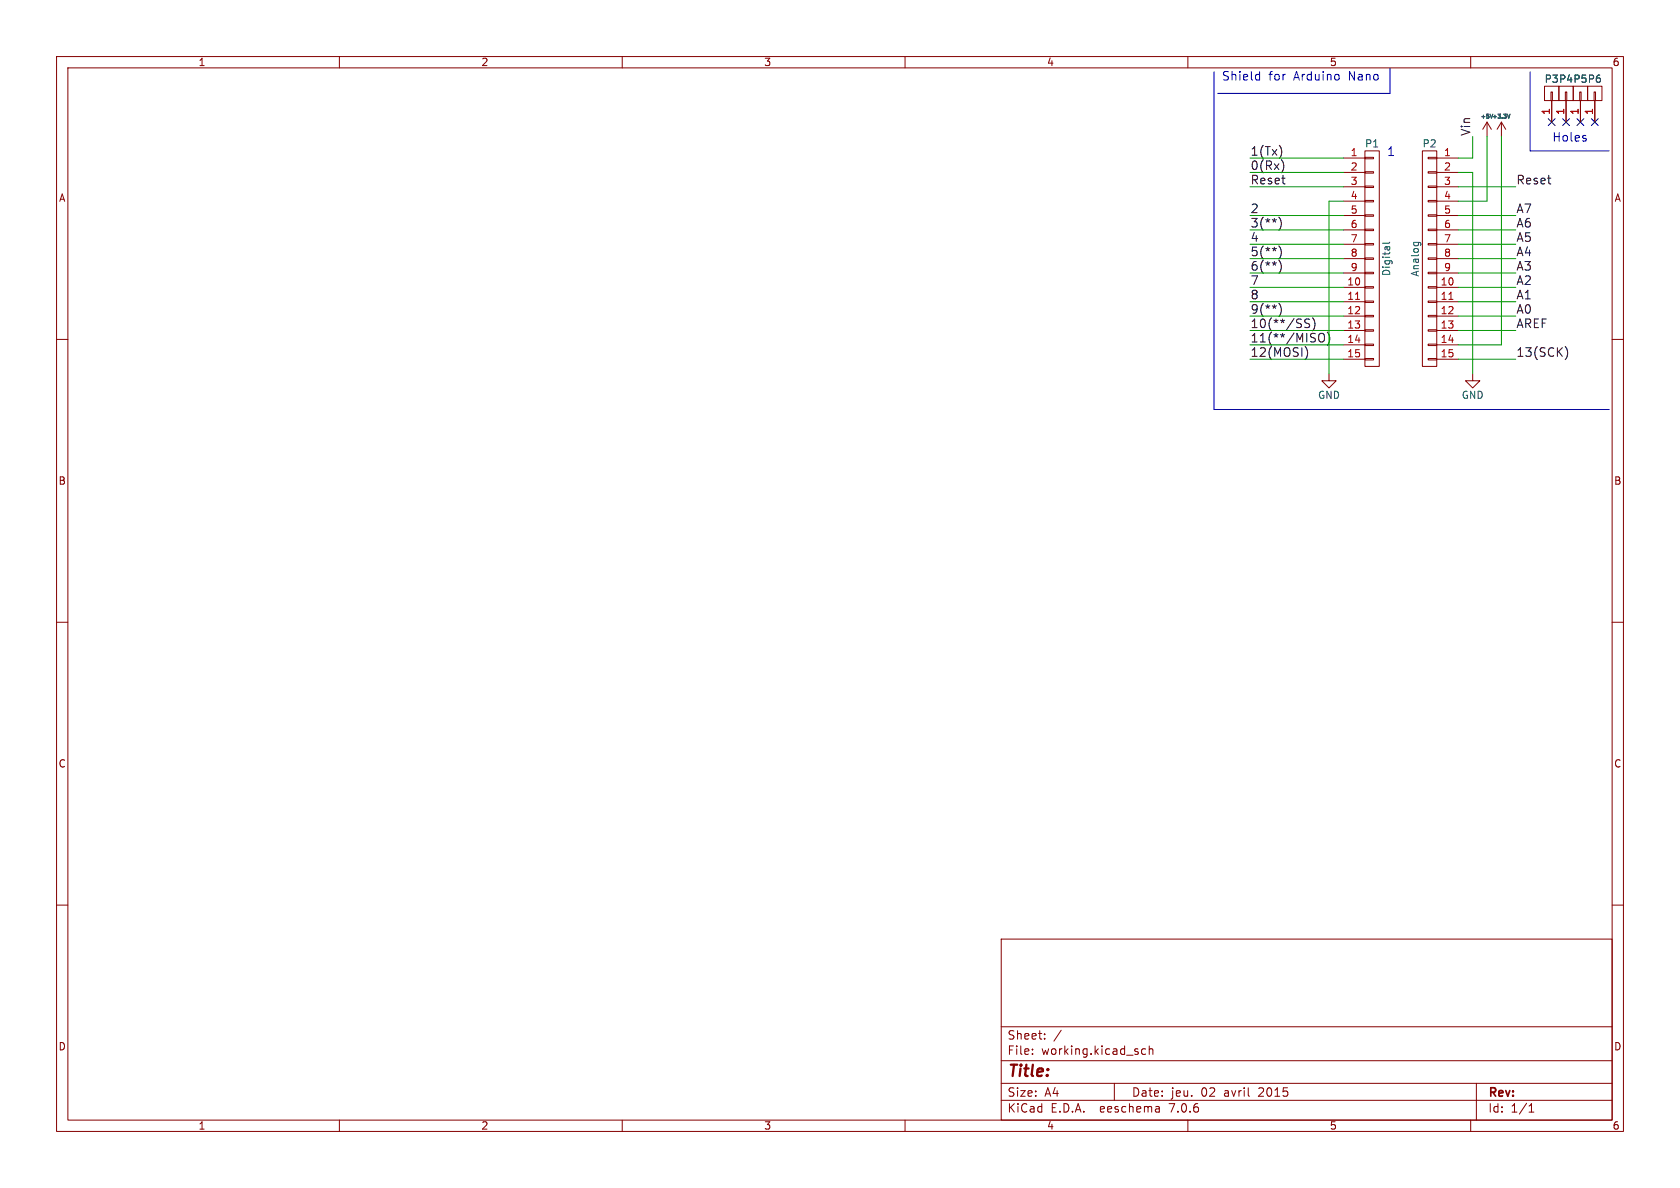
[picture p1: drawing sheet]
<svg xmlns="http://www.w3.org/2000/svg" width="297mm" height="210mm" viewBox="0 0 297 210" stroke-linecap="round" stroke-linejoin="round" font-family="sans-serif">
<g fill="none" stroke="#840000" stroke-width=".18">
<path d="M10 10h277v190h-277zM12 12h273v186h-273zM60 10v2M110 10v2M160 10v2M210 10v2M260 10v2M273 15.2h2.6v2.6h-2.6zM274.2 16.3h.2v1.5h-.2zM274.3 17.8v3.8M275.6 15.2h2.5v2.6h-2.5zM276.7 16.3h.3v1.5h-.3z"/>
<path d="M276.9 17.8v3.8M278.1 15.2h2.6v2.6h-2.6zM279.3 16.3h.2v1.5h-.2zM279.4 17.8v3.8M280.7 15.2h2.5v2.6h-2.5zM281.8 16.3h.3v1.5h-.3zM281.9 17.8v3.8M237.5 27.9h3.8M237.5 30.5h3.8M237.5 33h3.8M237.5 35.6h3.8M237.5 38.1h3.8"/>
<path d="M241.3 38h1.5v.2h-1.5zM241.3 35.4h1.5v.3h-1.5zM241.3 32.9h1.5v.2h-1.5zM241.3 30.4h1.5v.2h-1.5zM241.3 27.8h1.5v.3h-1.5zM241.3 26.7h2.5v38.1h-2.5zM251.5 26.7h2.5v38.1h-2.5zM252.5 38h1.5v.2h-1.5zM252.5 35.4h1.5v.3h-1.5zM252.5 32.9h1.5v.2h-1.5zM252.5 30.4h1.5v.2h-1.5zM252.5 27.8h1.5v.3h-1.5z"/>
<path d="M254 27.9h3.8M254 30.5h3.8M254 33h3.8M254 35.6h3.8M254 38.1h3.8M262.9 21.6l-.8 1.3M262.9 21.6v2.5M262.9 21.6l.8 1.3M265.4 21.6l-.7 1.3M265.4 21.6v2.5M265.4 21.6l.8 1.3M10 60h2"/>
<path d="M237.5 50.8h3.8M237.5 53.3h3.8M237.5 55.9h3.8M237.5 58.4h3.8M237.5 40.6h3.8M237.5 43.2h3.8M237.5 45.7h3.8M237.5 48.3h3.8M241.3 58.3h1.5v.2h-1.5zM241.3 55.8h1.5v.2h-1.5zM241.3 53.2h1.5v.3h-1.5zM241.3 50.7h1.5v.2h-1.5z"/>
<path d="M241.3 48.1h1.5v.3h-1.5zM241.3 45.6h1.5v.2h-1.5zM241.3 43.1h1.5v.2h-1.5zM241.3 40.5h1.5v.3h-1.5zM252.5 58.3h1.5v.2h-1.5zM252.5 55.8h1.5v.2h-1.5zM252.5 53.2h1.5v.3h-1.5zM252.5 50.7h1.5v.2h-1.5zM252.5 48.1h1.5v.3h-1.5zM252.5 45.6h1.5v.2h-1.5zM252.5 43.1h1.5v.2h-1.5zM252.5 40.5h1.5v.3h-1.5z"/>
<path d="M254 50.8h3.8M254 53.3h3.8M254 55.9h3.8M254 58.4h3.8M254 40.6h3.8M254 43.2h3.8M254 45.7h3.8M254 48.3h3.8M285 60h2M234.9 66v1.3h1.3l-1.3 1.3-1.2-1.3h1.2M237.5 61h3.8M237.5 63.5h3.8"/>
<path d="M241.3 63.4h1.5v.2h-1.5zM241.3 60.8h1.5v.3h-1.5zM252.5 63.4h1.5v.2h-1.5zM252.5 60.8h1.5v.3h-1.5zM254 61h3.8M254 63.5h3.8M260.3 66v1.3h1.3l-1.3 1.3-1.2-1.3h1.2M10 110h2M285 110h2M10 160h2M285 160h2M177 166h108v32h-108z"/>
<path d="M60 198v2M110 198v2M160 198v2M177 194.5h108M177 191.5h108M177 187.5h108M177 181.5h108M182.5 186.3v.1M182.5 185.5v.1M184.7 183.6v.1M184.7 182.8v.1M187.6 182.1l-1.3 2"/>
<path d="M197 191.5v3M202.5 185.5l-.4-.1-.3 .3v.4l.2 .2h.5M203.2 185.5l.2-.1 .3 .1 .1 .9M203.2 184.9v1.5M204.9 195.7l.1 .9M205 196.5l-.2 .1M205 196h-.2M210 198v2M260 198v2M261 191.5v6.5M270.3 196.6h.9M270.3 195.5l.4-.4v1.5"/>
</g>
<path d="M239.6 52.9h.8M256.1 52.9h.8" fill="none" stroke="#a90000" stroke-width=".18"/>
<path d="M266.5 20.2l.2 .7 .3-.7M245.7 42.8l-.2 .2h-1.1M249.9 42.8h1.1l.2 .3M250 42.8l-.1 .4M250.7 42.8l.1 .4" fill="none" stroke="#006464" stroke-width=".18"/>
<path d="M226.1 38.4a1.75 1.75 0 0 1 0 2.3M226.5 26.3v1.1M226.7 28.5l.3 .7-.3 1.1M226.1 43.5a1.75 1.75 0 0 1 0 2.3M226.1 46a1.75 1.75 0 0 1 0 2.3M226.1 53.6a1.77 1.77 0 0 1 .1 2.3M231.5 56.5l-.6-.1-.2 .3 .1 .3 .7 .3v.5l-.3 .1-.5-.1M232 56.2a1.77 1.77 0 0 1 .1 2.2M233.2 59.1a.51 .51 0 0 1 .6-.2 .51 .51 0 0 1 .3 .5v.5a.51 .51 0 0 1-.5 .6 .51 .51 0 0 1-.5-.6zM234.7 58.7a1.75 1.75 0 0 1 0 2.3M231 61.7a1.78 1.78 0 0 1-.3 1.9M276.7 61.3a1.74 1.74 0 0 1 0 2.3" fill="none" stroke="#0f0f0f" stroke-width=".18"/>
<path d="M214.6 12.7v59.7h69.9M222.2 13.1l.5 .1M222.7 12.6v1.6M222.7 14.1l-.5 .1M236.7 13.3v.7M245.7 12.1v4.4h-30.4M270.5 12.7v14h14M280.4 24.5v.4" fill="none" stroke="#0000c2" stroke-width=".18"/>
<g fill="none" stroke="#009600" stroke-width=".18">
<path d="M221 38.1h16.5M221 33h16.5M221 27.9h16.5M221 30.5h16.5M237.5 35.6h-2.6v30.4M257.8 38.1h10.2M257.8 33h10.2M257.8 30.5h2.5v35.5M260.3 24.1v3.8h-2.5M262.9 24.1v11.5h-5.1M265.4 24.1v36.9h-7.6M221 43.2h16.5"/>
<path d="M221 40.6h16.5M221 45.7h16.5M221 55.9h16.5M221 48.3h16.5M221 53.3h16.5M221 58.4h16.5M221 50.8h16.5M257.8 43.2h10.2M257.8 40.6h10.2M257.8 45.7h10.2M257.8 55.9h10.2M257.8 48.3h10.2"/>
<path d="M257.8 53.3h10.2M257.8 58.4h10.2M257.8 50.8h10.2M221 63.5h16.5M221 61h16.5M257.8 63.5h10.2"/>
</g>
<path d="M273.7 21l1.2 1.2M274.9 21l-1.2 1.2M276.3 21l1.2 1.2M277.5 21l-1.2 1.2M278.8 21l1.2 1.2M280 21l-1.2 1.2M281.3 21l1.2 1.2M282.5 21l-1.2 1.2" fill="none" stroke="#000084" stroke-width=".18"/>
<text font-size="2.8" fill="#840000" x="178" y="190.9">Title:</text>
<g font-size="2.1" fill="#0000c2">
<text x="215.9" y="14.4">Shield</text>
<text x="224.3" y="14.4">for</text>
<text x="228.8" y="14.4">Arduino</text>
<text x="238.6" y="14.4">Nano</text>
<text x="245.1" y="27.7">1</text>
<text x="274.3" y="25.2">Holes</text>
</g>
<g font-size="2.1" fill="#0f0f0f">
<text x="221" y="27.6">1(Tx)</text>
<text x="260" y="24.1" transform="rotate(-90 260 24.1)">Vin</text>
<text x="221" y="30.2">0(Rx)</text>
<text x="221" y="32.7">Reset</text>
<text x="268" y="32.7">Reset</text>
<text x="221" y="40.3">3(**)</text>
<text x="221" y="37.8">2</text>
<text x="268" y="40.3">A6</text>
<text x="268" y="37.8">A7</text>
<text x="221" y="45.4">5(**)</text>
<text x="221" y="42.9">4</text>
<text x="221" y="47.9">6(**)</text>
<text x="268" y="47.9">A3</text>
<text x="268" y="45.4">A4</text>
<text x="268" y="42.9">A5</text>
<text x="221" y="50.5">7</text>
<text x="221" y="53">8</text>
<text x="268" y="53">A1</text>
<text x="268" y="50.5">A2</text>
<text x="221" y="55.6">9(**)</text>
<text x="221" y="58.1">10(**/SS)</text>
<text x="268" y="55.6">A0</text>
<text x="268" y="58.1">AREF</text>
<text x="221" y="63.2">12(MOSI)</text>
<text x="221" y="60.6">11(**/MISO)</text>
<text x="268" y="63.2">13(SCK)</text>
</g>
<g font-size="2.1" fill="#840000">
<text x="178" y="184">Sheet:</text>
<text x="178" y="186.7">File:</text>
<text x="184.1" y="186.7">working.kicad_sch</text>
<text x="178" y="196.9">KiCad</text>
<text x="178" y="194.1">Size:</text>
<text x="184.7" y="194.1">A4</text>
<text x="185.7" y="196.9">E.D.A.</text>
<text x="194.6" y="196.9">eeschema</text>
<text x="200" y="194.1">Date:</text>
<text x="207" y="196.9">7.0.6</text>
<text x="207" y="194.1">jeu.</text>
<text x="212.4" y="194.1">02</text>
<text x="216.5" y="194.1">avril</text>
<text x="222.8" y="194.1">2015</text>
<text x="263" y="194.3">Rev:</text>
<text x="263" y="196.9">Id:</text>
<text x="267.1" y="196.9">1/1</text>
</g>
<g font-size="1.8" fill="#840000">
<text x="35" y="11.9">1</text>
<text x="85" y="11.9">2</text>
<text x="135" y="11.9">3</text>
<text x="185" y="11.9">4</text>
<text x="235" y="11.9">5</text>
<text x="285" y="11.9">6</text>
<text x="10.3" y="35.9">A</text>
<text x="285.3" y="35.9">A</text>
<text x="10.3" y="85.9">B</text>
<text x="285.3" y="85.9">B</text>
<text x="10.3" y="135.9">C</text>
<text x="285.3" y="135.9">C</text>
<text x="10.3" y="185.9">D</text>
<text x="285.3" y="185.9">D</text>
<text x="35" y="199.9">1</text>
<text x="85" y="199.9">2</text>
<text x="135" y="199.9">3</text>
<text x="185" y="199.9">4</text>
<text x="235" y="199.9">5</text>
<text x="285" y="199.9">6</text>
</g>
<g font-size="1.8" fill="#006464">
<text x="273" y="14.8">P3 P4 P5 P6</text>
<text x="241.2" y="26.3">P1</text>
<text x="251.4" y="26.3">P2</text>
<text x="246" y="48.9" transform="rotate(-90 246 48.9)">Digital</text>
<text x="251.1" y="49" transform="rotate(-90 251.1 49)">Analog</text>
<text x="232.9" y="70.7">GND</text>
<text x="258.3" y="70.7">GND</text>
</g>
<g font-size="1.8" fill="#a90000">
<text x="274.1" y="20.4" transform="rotate(-90 274.1 20.4)">1</text>
<text x="276.6" y="20.4" transform="rotate(-90 276.6 20.4)">1</text>
<text x="279.1" y="20.4" transform="rotate(-90 279.1 20.4)">1</text>
<text x="281.7" y="20.4" transform="rotate(-90 281.7 20.4)">1</text>
<text x="238.7" y="27.7">1</text>
<text x="255.2" y="27.7">1</text>
<text x="238.7" y="30.2">2</text>
<text x="238.7" y="32.8">3</text>
<text x="238.7" y="35.3">4</text>
<text x="255.2" y="30.2">2</text>
<text x="255.2" y="32.8">3</text>
<text x="255.2" y="35.3">4</text>
<text x="238.7" y="37.8">5</text>
<text x="238.7" y="40.4">6</text>
<text x="255.2" y="37.8">5</text>
<text x="255.2" y="40.4">6</text>
<text x="238.7" y="42.9">7</text>
<text x="238.7" y="45.5">8</text>
<text x="255.2" y="42.9">7</text>
<text x="255.2" y="45.5">8</text>
<text x="238.1" y="50.5">10</text>
<text x="238.1" y="53.1">11</text>
<text x="238.7" y="48">9</text>
<text x="254.6" y="50.5">10</text>
<text x="254.6" y="53.1">11</text>
<text x="255.2" y="48">9</text>
<text x="238.1" y="55.6">12</text>
<text x="238.1" y="58.2">13</text>
<text x="254.6" y="55.6">12</text>
<text x="254.6" y="58.2">13</text>
<text x="238.1" y="60.7">14</text>
<text x="238.1" y="63.2">15</text>
<text x="254.6" y="60.7">14</text>
<text x="254.6" y="63.2">15</text>
</g>
<text font-size="1" fill="#006464" x="261.6" y="21.2">+5V +3.3V</text>
</svg>
